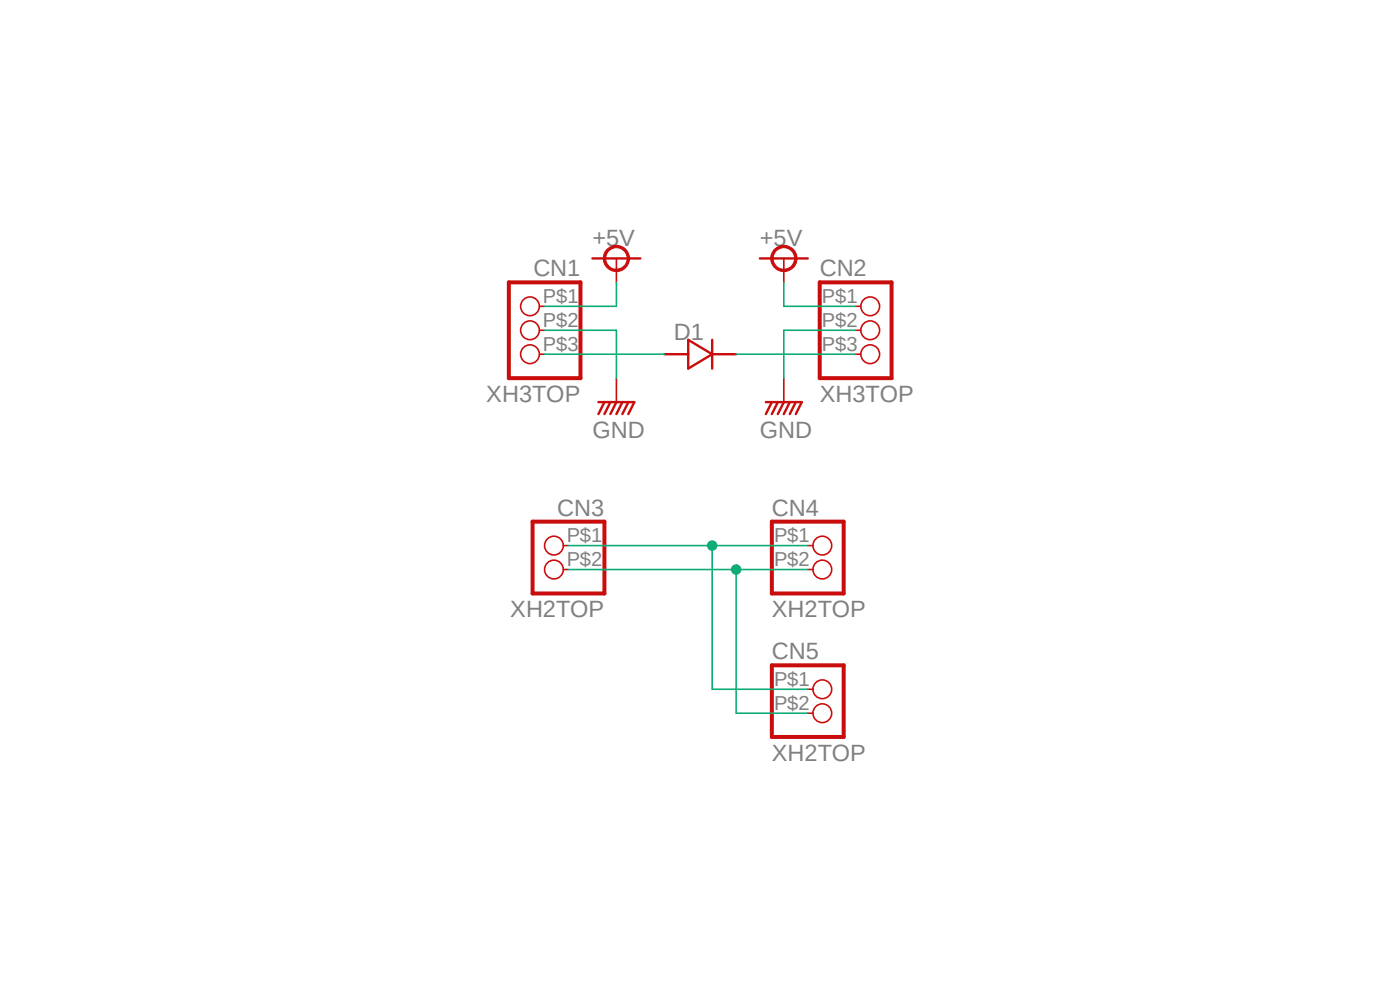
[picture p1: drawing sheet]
<svg xmlns="http://www.w3.org/2000/svg" width="297mm" height="210mm" viewBox="0 0 297 210" stroke-linecap="round" stroke-linejoin="round" font-family="sans-serif">
<path d="M101.6 47.2l93.8 115.5M195.4 47.2l-93.8 115.5" fill="none" stroke="#fff" stroke-width=".21"/>
<path d="M107.9 59.9h15.2v20.3h-15.2zM173.9 59.9h15.2v20.3h-15.2zM113 110.7h15.2v15.2h-15.2zM163.7 110.7h15.3v15.2h-15.3zM163.7 141.1h15.3v15.2h-15.3z" fill="none" stroke="#c90d0c" stroke-width=".85"/>
<g fill="none" stroke="#c90d0c" stroke-width=".34">
<path d="M114.4 65h1.1M114.4 70.1h1.1M114.4 75.1h1.1M181.5 65h1.1M181.5 70.1h1.1M181.5 75.1h1.1M130.8 80.2v5.1M119.5 115.7h1.1M171.4 115.7h1.1M119.5 120.8h1.1M171.4 120.8h1.1M171.4 146.2h1.1"/>
<path d="M171.4 151.3h1.1"/>
<circle cx="112.4" cy="65" r="1.99"/>
<circle cx="112.4" cy="75.1" r="1.99"/>
<circle cx="112.4" cy="70.1" r="1.99"/>
<circle cx="184.6" cy="75.1" r="1.99"/>
<circle cx="184.6" cy="70.1" r="1.99"/>
<circle cx="184.6" cy="65" r="1.99"/>
<circle cx="117.5" cy="115.7" r="1.99"/>
<circle cx="174.5" cy="115.7" r="1.99"/>
<circle cx="117.5" cy="120.8" r="1.99"/>
<circle cx="174.5" cy="120.8" r="1.99"/>
<circle cx="174.5" cy="151.3" r="1.99"/>
<circle cx="174.5" cy="146.2" r="1.99"/>
</g>
<path d="M125.7 54.8h10.1M140.9 75.1h5.1M146 72.1l5.1 3-5.1 3.1zM151.1 72.1v6.1M151.1 75.1h5.1M127 85.3h7.6l-1.3 2.5M128.2 85.3l-1.2 2.5M129.5 85.3l-1.3 2.5M130.8 85.3l-1.3 2.5M132 85.3l-1.2 2.5M133.3 85.3l-1.3 2.5" fill="none" stroke="#c90d0c" stroke-width=".51"/>
<path d="M128.7 52.9a2.78 2.78 0 0 1 4.4 .5 2.78 2.78 0 0 1-1.6 4.1 2.78 2.78 0 0 1-3.5-2.7h.5a2.29 2.29 0 0 1 3.2-2.1 2.29 2.29 0 0 1 .6 3.8 2.29 2.29 0 0 1-3.7-1.1l-.1-.6h-.5l.3-1.3z" fill-rule="evenodd" fill="#c90d0c"/>
<path d="M128.7 52.9a2.78 2.78 0 0 1 4.4 .5 2.78 2.78 0 0 1-1.6 4.1 2.78 2.78 0 0 1-3.5-2.7h.5a2.29 2.29 0 0 1 3.2-2.1 2.29 2.29 0 0 1 .6 3.8 2.29 2.29 0 0 1-3.7-1.1l-.1-.6h-.5l.3-1.3z" fill="none" stroke="#c90d0c" stroke-width=".21"/>
<path d="M130.8 54.8v5.1" fill="none" stroke="#c90d0c" stroke-width=".34"/>
<path d="M161.2 54.8h10.2" fill="none" stroke="#c90d0c" stroke-width=".51"/>
<path d="M164.3 52.9a2.8 2.8 0 0 1 4.4 .5 2.8 2.8 0 0 1-1.7 4.1 2.8 2.8 0 0 1-3.5-2.7h.5a2.29 2.29 0 0 1 3.2-2.1 2.29 2.29 0 0 1 .6 3.8 2.29 2.29 0 0 1-3.7-1.1l-.1-.6h-.5l.1-.7z" fill-rule="evenodd" fill="#c90d0c"/>
<path d="M164.3 52.9a2.8 2.8 0 0 1 4.4 .5 2.8 2.8 0 0 1-1.7 4.1 2.8 2.8 0 0 1-3.5-2.7h.5a2.29 2.29 0 0 1 3.2-2.1 2.29 2.29 0 0 1 .6 3.8 2.29 2.29 0 0 1-3.7-1.1l-.1-.6h-.5l.1-.7z" fill="none" stroke="#c90d0c" stroke-width=".21"/>
<path d="M166.3 54.8v5.1M166.3 80.2v5.1" fill="none" stroke="#c90d0c" stroke-width=".34"/>
<path d="M162.5 85.3h7.6l-1.3 2.5M163.7 85.3l-1.2 2.5M165 85.3l-1.3 2.5M166.3 85.3l-1.3 2.5M167.6 85.3l-1.3 2.5M168.8 85.3l-1.2 2.5" fill="none" stroke="#c90d0c" stroke-width=".51"/>
<path d="M130.8 59.9v5.1h-15.3M166.3 59.9v5.1h15.2M115.5 70.1h15.3v10.1M115.5 75.1h25.4M156.2 75.1h25.3M181.5 70.1h-15.2v10.1M120.6 115.7h50.8M151.1 115.7v30.5h20.3" fill="none" stroke="#0dab76" stroke-width=".34"/>
<circle cx="151.1" cy="115.7" r="1.01" fill="#0dab76"/>
<circle cx="151.1" cy="115.7" r="1.01" fill="none" stroke="#0dab76" stroke-width=".21"/>
<path d="M120.6 120.8h50.8M156.2 120.8v30.5h15.2" fill="none" stroke="#0dab76" stroke-width=".34"/>
<circle cx="156.2" cy="120.8" r="1.01" fill="#0dab76"/>
<circle cx="156.2" cy="120.8" r="1.01" fill="none" stroke="#0dab76" stroke-width=".21"/>
<g font-size="5" fill="#808080">
<text x="125.7" y="52.3">+5V</text>
<text x="161.2" y="52.3">+5V</text>
<text x="113.2" y="58.6">CN1</text>
<text x="173.9" y="58.6">CN2</text>
<text x="143" y="72.1">D1</text>
<text x="103.2" y="85.3">XH3TOP</text>
<text x="173.9" y="85.3">XH3TOP</text>
<text x="125.7" y="92.9">GND</text>
<text x="161.2" y="92.9">GND</text>
<text x="118.2" y="109.4">CN3</text>
<text x="163.7" y="109.4">CN4</text>
<text x="108.2" y="131">XH2TOP</text>
<text x="163.7" y="131">XH2TOP</text>
<text x="163.7" y="139.9">CN5</text>
<text x="163.7" y="161.4">XH2TOP</text>
</g>
<g font-size="4.3" fill="#808080">
<text x="115.1" y="64.3">P$1</text>
<text x="174.4" y="64.3">P$1</text>
<text x="115.1" y="69.3">P$2</text>
<text x="174.4" y="69.3">P$2</text>
<text x="115.1" y="74.4">P$3</text>
<text x="174.4" y="74.4">P$3</text>
<text x="120.2" y="115">P$1</text>
<text x="164.2" y="115">P$1</text>
<text x="120.2" y="120.1">P$2</text>
<text x="164.2" y="120.1">P$2</text>
<text x="164.2" y="145.5">P$1</text>
<text x="164.2" y="150.6">P$2</text>
</g>
</svg>
